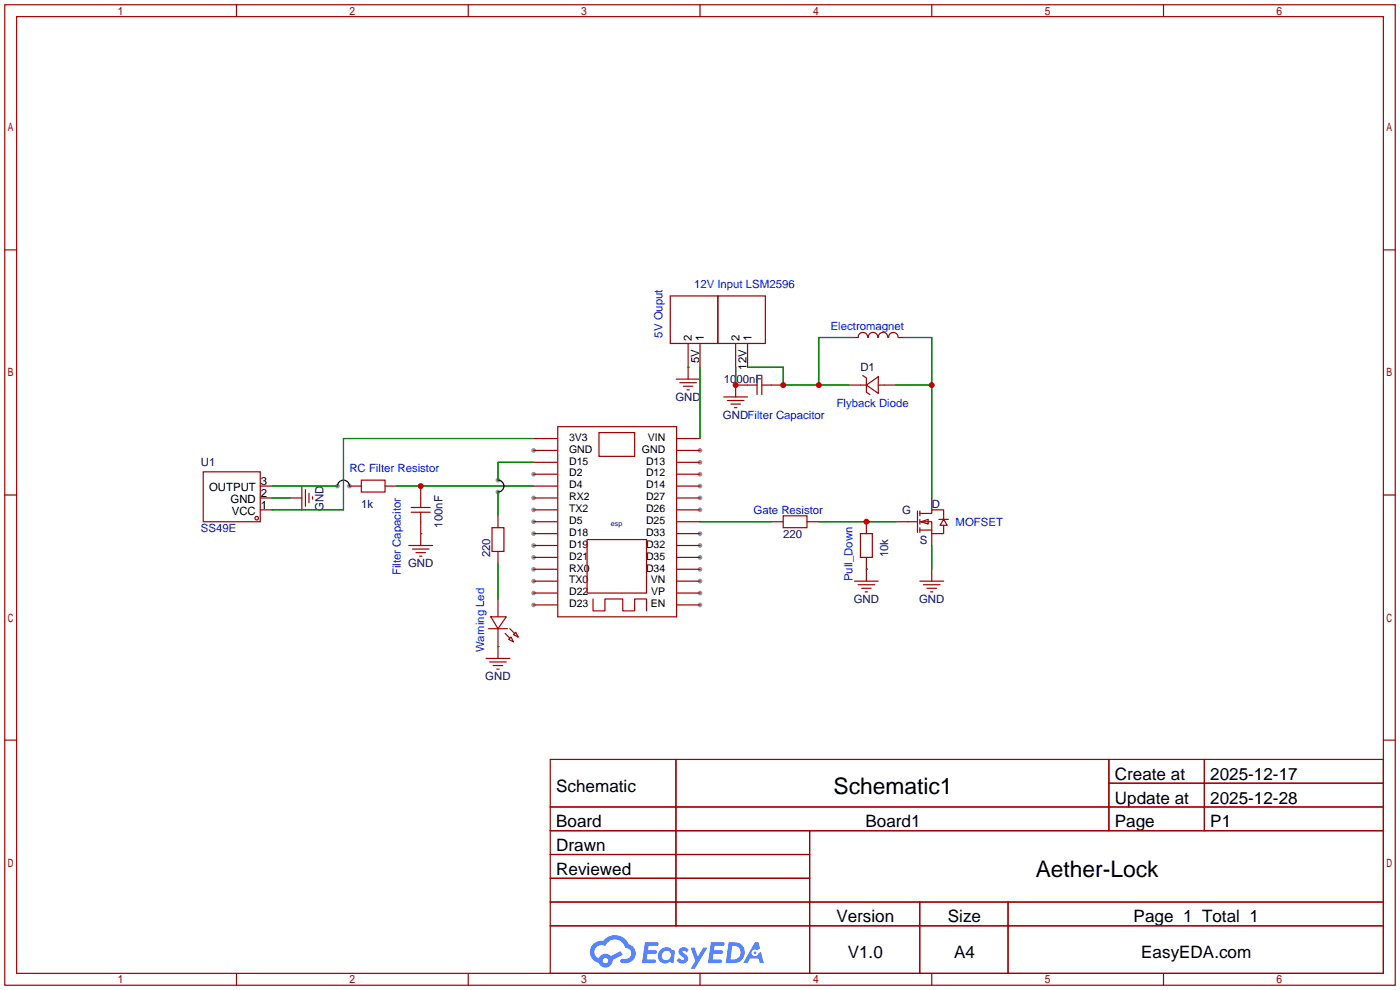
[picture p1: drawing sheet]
<svg xmlns="http://www.w3.org/2000/svg" width="299mm" height="212mm" viewBox="0 0 299 212" stroke-linecap="round" stroke-linejoin="round" font-family="sans-serif">
<g fill="#999">
<circle cx="149.6" cy="129.3" r=".51"/>
<circle cx="149.6" cy="126.7" r=".51"/>
<circle cx="149.6" cy="124.2" r=".51"/>
<circle cx="149.6" cy="121.7" r=".51"/>
<circle cx="149.6" cy="119.1" r=".51"/>
<circle cx="149.6" cy="116.6" r=".51"/>
<circle cx="149.6" cy="114" r=".51"/>
<circle cx="149.6" cy="109" r=".51"/>
<circle cx="149.6" cy="106.4" r=".51"/>
<circle cx="149.6" cy="103.9" r=".51"/>
<circle cx="149.6" cy="101.3" r=".51"/>
<circle cx="149.6" cy="98.8" r=".51"/>
<circle cx="149.6" cy="96.3" r=".51"/>
<circle cx="114" cy="129.3" r=".51"/>
<circle cx="114" cy="126.7" r=".51"/>
<circle cx="114" cy="124.2" r=".51"/>
<circle cx="114" cy="121.7" r=".51"/>
<circle cx="114" cy="119.1" r=".51"/>
<circle cx="114" cy="116.6" r=".51"/>
<circle cx="114" cy="114" r=".51"/>
<circle cx="114" cy="111.5" r=".51"/>
<circle cx="114" cy="109" r=".51"/>
<circle cx="114" cy="106.4" r=".51"/>
<circle cx="114" cy="101.3" r=".51"/>
<circle cx="114" cy="96.3" r=".51"/>
<circle cx="74.7" cy="103.9" r=".51"/>
<circle cx="72.1" cy="103.9" r=".51"/>
<circle cx="106.4" cy="105.2" r=".51"/>
<circle cx="106.4" cy="102.6" r=".51"/>
</g>
<g fill="none" stroke="#a10000" stroke-width=".25">
<path d="M1 1h297.2v209.6h-297.2zM3.6 3.6h292.1v204.4h-292.1zM50.5 1v2.6M100.1 1v2.6M149.6 1v2.6M199.1 1v2.6M248.7 1v2.6M1 53.4h2.6M295.7 53.4h2.5M1 105.8h2.6M295.7 105.8h2.5M1 158.2h2.6"/>
<path d="M295.7 158.2h2.5M117.6 162.3h178.1v45.7h-178.1zM117.6 172.5h178.1M117.6 177.5h178.1M144.5 162.3v35.6M173 177.5v30.5M237 162.3v15.2M237 167.4h58.7M257.4 162.3v15.2M117.6 182.6h55.4M117.6 192.8h178.1M117.6 187.7h55.4"/>
<path d="M117.6 197.9h178.1M196.6 192.8v15.2M215.4 192.8v15.2M50.5 208v2.6M100.1 208v2.6M149.6 208v2.6M199.1 208v2.6M248.7 208v2.6"/>
</g>
<g fill="#5487ff">
<path d="M145.3 202.7a1.3 1.3 0 0 1 1.9 .3l-.4 .6a.54 .54 0 0 0-.9-.2l.1 .2a1.34 1.34 0 0 1 .9 1.8 1.47 1.47 0 0 1-2.3-.1l.5-.6 .8 .5a.31 .31 0 0 0 .4-.3 .31 .31 0 0 0-.3-.4 1.12 1.12 0 0 1-.7-1.8z"/>
<path d="M147.6 202.5h.9l.6 2 1.2-2h.9l-2.7 4.6h-.9l1-1.7z"/>
<path d="M137.8 201.4h1.7a1.31 1.31 0 0 1 1.2 .2 .4 .4 0 0 1-.3 .5l-1.8 .1-.1 .9h1.6a.4 .4 0 0 1 .4 .4 .4 .4 0 0 1-.5 .4h-1.6l-.2 1.2h1.4a.46 .46 0 0 1 .5 0 .46 .46 0 0 1 .1 .5l-.4 .2h-2.6z"/>
<path d="M151.9 201.4h1.7a1.32 1.32 0 0 1 1.2 .2 .39 .39 0 0 1-.3 .5l-1.8 .1-.1 .9h1.6a.4 .4 0 0 1 .4 .4 .4 .4 0 0 1-.4 .4h-1.7l-.2 1.2h1.4a.46 .46 0 0 1 .5 0 .46 .46 0 0 1 .1 .5l-.4 .2h-2.6z"/>
<path d="M161.3 201.4h.8l.3 1.3-.6 .4a.75 .75 0 0 0-1.1 .3 .75 .75 0 0 0 .5 1 .75 .75 0 0 0 .9-.7l.5-.2 .6 2.3h-.8l-.3-.9h-1.8l-.5 .9h-1z"/>
<path d="M155.7 201.4l-.6 4.4h1.5a2.27 2.27 0 0 0 2.6-2.2 2.27 2.27 0 0 0-2.7-2.2zM156.5 202.1a1.5 1.5 0 0 1 1.8 1.6 1.5 1.5 0 0 1-1.9 1.4h-.3z"/>
<path d="M141.2 203a1.6 1.6 0 0 0-.3 2.3 1.6 1.6 0 0 0 2.3 .2l.7 .3 .3-2.4-.1-.3-.5-.1a1.58 1.58 0 0 0-2.4 0zM141.8 203.5a.98 .98 0 0 1 1.6 .4 .98 .98 0 0 1-1.1 1.3 .94 .94 0 0 1-.9-.7 .94 .94 0 0 1 .4-1z"/>
<path d="M126.8 201.8a2.37 2.37 0 0 0 1.1 4 1.54 1.54 0 0 0 1.8 1 1.54 1.54 0 0 0 1.2-1.6l2.2-1.1-.5-.8-2 1a1.57 1.57 0 0 0-2.7 .5 1.5 1.5 0 0 1-.7-2.1 1.5 1.5 0 0 1 2.2-.5 2.23 2.23 0 0 1 2.3-1.4 2.23 2.23 0 0 1 2 1.8 1.16 1.16 0 0 1 1.2 1.1 1.16 1.16 0 0 1-1.1 1.2h-.7a.47 .47 0 0 0-.5 .4 .47 .47 0 0 0 .4 .5 2.17 2.17 0 0 0 2.5-.9 2.17 2.17 0 0 0-.3-2.7l-.8-.4a3.2 3.2 0 0 0-5.5-.7l-1.1 .1zM128.8 205.3a.6 .6 0 0 1 1.2 0 .6 .6 0 0 1-1.2 0z"/>
<circle cx="161.4" cy="203.6" r=".28"/>
</g>
<g fill="none" stroke="#a10000" stroke-width=".25">
<path d="M143.3 63.2h10.1v10.2h-10.1zM147.1 73.4v7.6M149.6 73.4v5.1M153.4 63.2h10.2v10.2h-10.2zM157.2 73.4v5.1M159.8 73.4v5.1M182.6 72.1h.8M183.4 72.1a1.01 1.01 0 0 1 1-1.1 1.01 1.01 0 0 1 1 1.1M185.6 72.1a1.01 1.01 0 0 1 1-1.1 1.01 1.01 0 0 1 1 1.1M187.7 72.1a1.01 1.01 0 0 1 1-1.1 1.01 1.01 0 0 1 1 1.1M189.9 72.1a1.01 1.01 0 0 1 1-1.1 1.01 1.01 0 0 1 1 1.1M192 72.1h.8"/>
<path d="M114 98.8h5M114 96.3h5M114 93.7h5M119.2 91.2h25.4v40.6h-25.4zM128 92.5h7.6v5h-7.6zM144.5 81h5.1M144.6 98.8h5M144.6 96.3h5M144.6 93.7h5M145.3 81.8h3.5M146 82.5h2.1M146.8 83.3h.5"/>
<path d="M154.7 84.8h5.1M155.4 85.6h3.6M156.2 86.4h2M157 87.1h.5M161.8 82.3h-4.6v2.5M161.8 80.3v4M162.8 82.3h4.6M162.8 80.3v4M181.4 82.3h3.8M184.4 80.3l.8 .5v3l.7 .5M185.2 82.3l2.5-1.8v3.6zM187.7 82.3h3.8"/>
<path d="M43.4 100.8h12.2v10.7h-12.2zM55.6 109h2.6M55.6 106.4h2.6M55.6 103.9h2.6M62 106.4h2.5M64.5 103.9v5.1M65.3 104.6v3.6M66 105.4v2M66.8 106.2v.5M74.7 103.9h2.5M77.2 102.6h5.1v2.6h-5.1zM82.3 103.9h2.5"/>
<path d="M87.4 116.6h5.1M87.9 109.5h4M87.9 108.5h4M88.1 117.3h3.6M88.9 118.1h2M89.7 118.9h.5M89.9 103.9v4.6M89.9 109.5v7.1M105.2 112.8h2.5v5.1h-2.5zM106.4 110.2v2.6M106.4 117.9v2.5M114 111.5h5"/>
<path d="M114 109h5M114 106.4h5M114 103.9h5M114 119.1h5M114 116.6h5M114 114h5M114 101.3h5M125.5 115.3h12.7v11.4h-12.7zM144.6 111.5h5M144.6 109h5M144.6 106.4h5M144.6 103.9h5"/>
<path d="M144.6 119.1h5M144.6 116.6h5M144.6 114h5M144.6 101.3h5M164.8 111.5h2.6M167.4 110.2h5.1v2.6h-5.1zM172.5 111.5h2.5M183.9 114h2.5v5.1h-2.5zM185.2 111.5v2.5M185.2 119.1v5.1M191.5 111.5h4.6M196.1 109.2v4.6"/>
<path d="M196.6 111.5h2.5v2.5h2.6v-1.7M196.6 109.7h2.5v-.7h2.6v2M196.6 109.2v1M196.6 111v1M196.6 112.8v1M196.6 113.3h2.5M196.8 111.5l1.6-.5v1zM199.1 106.4v2.6M199.1 114v2.6M200.7 111h2M201.7 111l.7 1.3h-1.5zM104.4 134.4h4.1"/>
<path d="M104.9 131.8h3.3l-1.8 2.6zM106.4 128v3.8M106.4 134.4v6.3M107.9 135.4l1.1 1M108.7 136.7l.5-.6 .5 1.1zM109 134.4l1 1M109.7 135.6l.5-.5 .5 1zM114 129.3h5M114 126.7h5M114 124.2h5M114 121.7h5M126.7 128v2.6h2.6v-2.6h3.8v2.6h2.5v-2.6h2.6v2.6"/>
<path d="M144.6 129.3h5M144.6 126.7h5M144.6 124.2h5M144.6 121.7h5M182.6 124.2h5.1M183.4 125h3.5M184.1 125.7h2.1M184.9 126.5h.5M196.6 124.2h5.1M197.4 125h3.5M198.1 125.7h2.1M198.9 126.5h.5"/>
<path d="M199.1 121.7v2.5M103.9 140.7h5.1M104.6 141.5h3.6M105.4 142.2h2M106.2 143h.5"/>
<circle cx="54.9" cy="110.7" r=".38"/>
</g>
<g fill="none" stroke="#008700" stroke-width=".25">
<path d="M147.1 78.5h.1M149.6 78.5v15.2M157.2 78.5v3.8M159.8 78.5h7.6v3.8h14M182.6 72.1h-7.6v10.2M192.8 72.1h6.3v34.3M114 93.7h-40.6v15.3h-15.2M114 98.8h-7.6v3.8M191.5 82.3h7.6M58.2 106.4h3.8M58.2 103.9h13.9M84.8 103.9h29.2"/>
<path d="M89.9 114h.1M106.4 105.2v5M149.6 111.5h15.2M175 111.5h16.5M199.1 116.6v5.1M106.4 138.2h.1M106.4 120.4v7.6M185.2 121.7h.1"/>
</g>
<path d="M72.1 103.9a1.27 1.27 0 0 1 1.3-1.3 1.27 1.27 0 0 1 1.3 1.3M106.4 102.6a1.27 1.27 0 0 1 1.3 1.3 1.27 1.27 0 0 1-1.3 1.3" fill="none" stroke="#000" stroke-width=".25"/>
<g fill="#c00">
<circle cx="89.9" cy="103.9" r=".63"/>
<circle cx="199.1" cy="82.3" r=".63"/>
<circle cx="185.2" cy="111.5" r=".63"/>
<circle cx="167.4" cy="82.3" r=".63"/>
<circle cx="175" cy="82.3" r=".63"/>
<circle cx="157.2" cy="82.3" r=".63"/>
</g>
<g font-size="4.9">
<text x="178.1" y="169.6">Schematic1</text>
<text x="221.4" y="187.4">Aether-Lock</text>
</g>
<g font-size="3.7">
<text x="238.3" y="166.7">Create at</text>
<text x="258.7" y="166.7">2025-12-17</text>
<text x="118.9" y="169.2">Schematic</text>
<text x="238.3" y="171.7">Update at</text>
<text x="258.7" y="171.7">2025-12-28</text>
<text x="118.9" y="176.8">Board</text>
<text x="185" y="176.8">Board1</text>
<text x="238.3" y="176.8">Page</text>
<text x="258.7" y="176.8">P1</text>
<text x="118.9" y="181.9">Drawn</text>
<text x="118.9" y="187">Reviewed</text>
<text x="178.7" y="197.1">Version</text>
<text x="202.6" y="197.1">Size</text>
<text x="242.3" y="197.1">Page 1 Total 1</text>
<text x="181.2" y="204.8">V1.0</text>
<text x="203.9" y="204.8">A4</text>
<text x="243.9" y="204.8">EasyEDA.com</text>
</g>
<g font-size="2.4" fill="#00f">
<text x="148.3" y="61.6">12V Input LSM2596</text>
<text x="177.5" y="70.4">Electromagnet</text>
<text x="141.6" y="72.1" transform="rotate(-90 141.6 72.1)">5V Ouput</text>
<text x="178.8" y="87">Flyback Diode</text>
<text x="74.7" y="100.9">RC Filter Resistor</text>
<text x="42.9" y="113.6">SS49E</text>
<text x="161" y="109.8">Gate Resistor</text>
<text x="204.2" y="112.4">MOFSET</text>
<text x="85.7" y="122.9" transform="rotate(-90 85.7 122.9)">Filter Capacitor</text>
<text x="182.2" y="124.2" transform="rotate(-90 182.2 124.2)">Pull_Down</text>
<text x="103.5" y="139.4" transform="rotate(-90 103.5 139.4)">Warning Led</text>
</g>
<g font-size="2.4">
<text x="147.9" y="72.9" transform="rotate(-90 147.9 72.9)">2</text>
<text x="149.4" y="77.7" transform="rotate(-90 149.4 77.7)">5V</text>
<text x="150.4" y="72.9" transform="rotate(-90 150.4 72.9)">1</text>
<text x="158.1" y="72.9" transform="rotate(-90 158.1 72.9)">2</text>
<text x="160.6" y="72.9" transform="rotate(-90 160.6 72.9)">1</text>
<text x="159.6" y="79" transform="rotate(-90 159.6 79)">12V</text>
<text x="44.7" y="105">OUTPUT</text>
<text x="49.3" y="107.5">GND</text>
<text x="55.8" y="106.2">2</text>
<text x="55.8" y="103.7">3</text>
<text x="49.5" y="110">VCC</text>
<text x="55.8" y="108.8">1</text>
</g>
<g font-size="2.4" fill="#000080">
<text x="154.7" y="81.9">1000nF</text>
<text x="183.9" y="79.3">D1</text>
<text x="144.4" y="85.7">GND</text>
<text x="154.5" y="89.5">GNDFilter Capacitor</text>
<text x="42.9" y="99.7">U1</text>
<text x="69.2" y="109.1" transform="rotate(-90 69.2 109.1)">GND</text>
<text x="77.2" y="108.5">1k</text>
<text x="94.6" y="112.8" transform="rotate(-90 94.6 112.8)">100nF</text>
<text x="192.8" y="109.8">G</text>
<text x="199.1" y="108.5">D</text>
<text x="104.7" y="119.1" transform="rotate(-90 104.7 119.1)">220</text>
<text x="167.4" y="114.9">220</text>
<text x="189.8" y="119.1" transform="rotate(-90 189.8 119.1)">10k</text>
<text x="196.6" y="116.2">S</text>
<text x="87.2" y="121.2">GND</text>
<text x="182.5" y="128.9">GND</text>
<text x="196.4" y="128.9">GND</text>
<text x="103.7" y="145.4">GND</text>
</g>
<g font-size="2.2">
<text x="121.6" y="94.2">3V3</text>
<text x="138.4" y="94.2">VIN</text>
<text x="121.6" y="101.8">D2</text>
<text x="121.6" y="99.3">D15</text>
<text x="121.6" y="96.7">GND</text>
<text x="137.2" y="96.7">GND</text>
<text x="138.1" y="101.8">D12</text>
<text x="138.1" y="99.3">D13</text>
<text x="121.6" y="106.9">RX2</text>
<text x="121.6" y="104.4">D4</text>
<text x="138.1" y="106.9">D27</text>
<text x="138.1" y="104.4">D14</text>
<text x="121.6" y="112">D5</text>
<text x="121.6" y="109.4">TX2</text>
<text x="138.1" y="112">D25</text>
<text x="138.1" y="109.4">D26</text>
<text x="121.6" y="119.6">D21</text>
<text x="121.6" y="117.1">D19</text>
<text x="121.6" y="114.5">D18</text>
<text x="138.1" y="119.6">D35</text>
<text x="138.1" y="117.1">D32</text>
<text x="138.1" y="114.5">D33</text>
<text x="121.6" y="124.7">TX0</text>
<text x="121.6" y="122.1">RX0</text>
<text x="138.1" y="122.1">D34</text>
<text x="139.1" y="124.7">VN</text>
<text x="121.6" y="129.8">D23</text>
<text x="121.6" y="127.2">D22</text>
<text x="139.1" y="129.8">EN</text>
<text x="139.2" y="127.2">VP</text>
</g>
<text font-size="1.5" fill="#000080" x="130.6" y="112.4">esp</text>
</svg>
